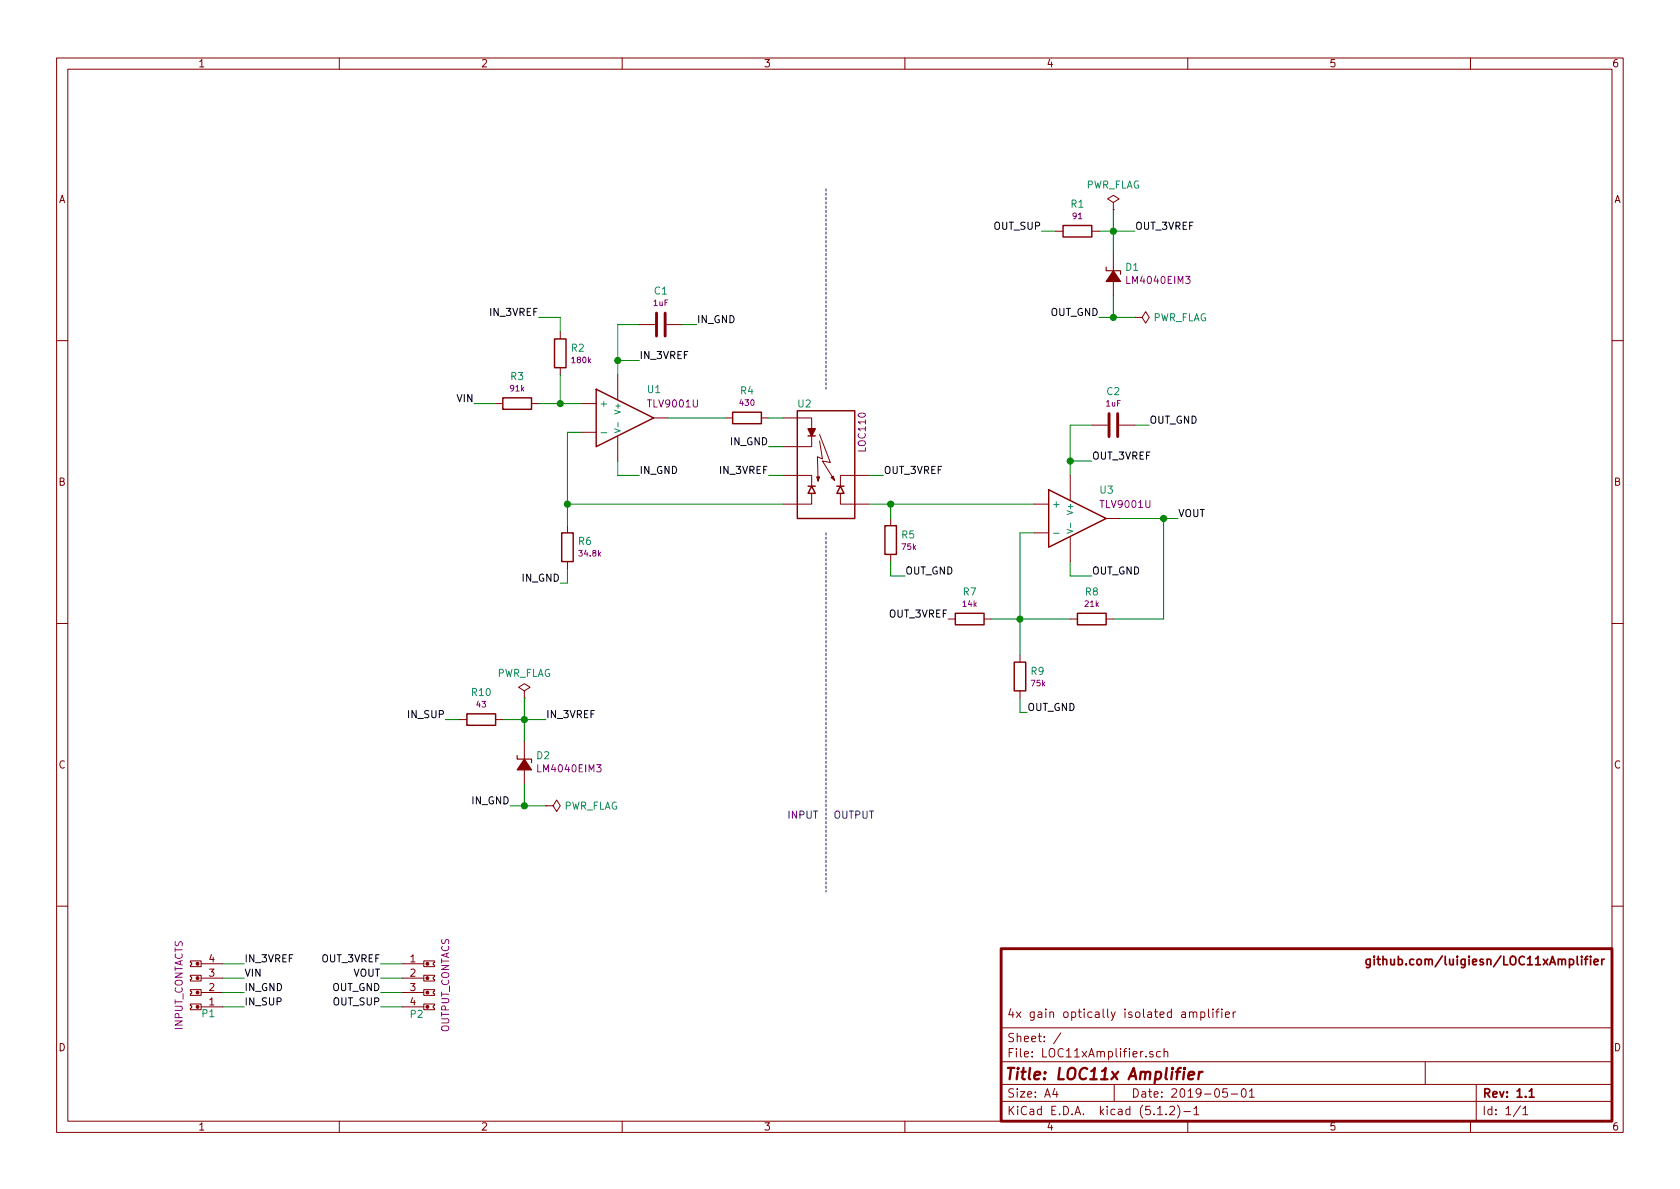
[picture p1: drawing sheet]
EESchema Schematic File Version 4
LIBS:LOC11xAmplifier-cache
EELAYER 29 0
EELAYER END
$Descr A4 11693 8268
encoding utf-8
Sheet 1 1
Title "LOC11x Amplifier"
Date "2019-05-01"
Rev "1.1"
Comp ""
Comment1 "LOC11xAmplifier"
Comment2 "4x gain optically isolated amplifier"
Comment3 ""
Comment4 ""
$EndDescr
$Comp
L Optic:LOC110PTR U2
U 1 1
P 5750 3200
F 0 "U2" H 5600 3600 50  0000 C CNN
F 1 "LOC110PTR" H 5750 2450 50  0001 C CNN
F 2 "footprints:SO8_LOC110P" H 5750 3550 50  0001 C CNN
F 3 "${KIPRJMOD}\\kicadlib\\datasheet\\LOC110.pdf" H 5750 3650 50  0001 C CNN
F 4 "LOC110" V 6000 3400 50  0000 C CNN "Friendly Name"
F 5 "IXYS" H 5750 2300 50  0001 C CNN "Manufactor"
F 6 "LOC110PTR" H 5750 2200 50  0001 C CNN "Partnumber"
F 7 "Single Linear Optocoupler 0.01% Servo Lin. 2-10mA Iso 3750Vrms SMD SO-8 Flatpack" H 5750 2050 50  0001 C CNN "Description"
	1    5750 3200
	1    0    0    -1  
$EndComp
$Comp
L OpAmp:TLV9001UIDBVR U1
U 1 1
P 4350 2900
F 0 "U1" H 4500 3100 50  0000 L CNN
F 1 "TLV9001UIDBVR" H 4350 2250 50  0001 C CNN
F 2 "footprints:SOT23-5_TLV9001" H 4350 3550 50  0001 C CNN
F 3 "${KIPRJMOD}\\kicadlib\\datasheet\\tlv9001.pdf" H 4350 3650 50  0001 C CNN
F 4 "TLV9001U" H 4500 3000 50  0000 L CNN "Friendly Name"
F 5 "Texas Instruments" H 4350 2100 50  0001 C CNN "Manufactor"
F 6 "TLV9001UIDBVR" H 4350 2000 50  0001 C CNN "Partnumber"
F 7 "Op-Amp RRIP 0.4mV Offset Low Power 1-MHz SMD SOT23-5" H 4350 1850 50  0001 C CNN "Description"
	1    4350 2900
	1    0    0    -1  
$EndComp
Text Notes 5700 5700 2    50   ~ 0
INPUT
Text Notes 5800 5700 0    50   ~ 0
OUTPUT
$Comp
L Reference:LM4040EIM3X-3.0_NOPB D2
U 1 1
P 3650 5300
F 0 "D2" V 3696 5221 50  0000 R CNN
F 1 "LM4040EIM3X-3.0_NOPB" H 3650 5050 50  0001 C CNN
F 2 "footprints:SOT23-3_LM4040N" H 3650 5550 50  0001 C CIN
F 3 "${KIPRJMOD}\\kicadlib\\datasheet\\lm4040-n.pdf" H 3650 5650 50  0001 C CIN
F 4 "LM4040EIM3" V 3605 5221 50  0000 R CNN "Friendly Name"
F 5 "Texas Instruments" H 3650 4900 50  0001 C CNN "Manufactor"
F 6 "LM4040EIM3X-3.0_NOPB" H 3650 4800 50  0001 C CNN "Partnumber"
F 7 "Voltage Reference 3.0V Shunt 2% 15ppm/ºC SMD SOT23-3" H 3650 4650 50  0001 C CNN "Description"
	1    3650 5300
	0    -1   -1   0   
$EndComp
$Comp
L Resistor:RC0603FR-0791KL R3
U 1 1
P 3600 2800
F 0 "R3" V 3409 2800 50  0000 C CNN
F 1 "RC0603FR-0791KL" H 3600 2400 50  0001 C CNN
F 2 "footprints:RES_0603" H 3600 3200 50  0001 C CNN
F 3 "${KIPRJMOD}/kicadlib/datasheet/RC_L_Series.pdf" H 3600 3300 50  0001 C CNN
F 4 "91k" V 3493 2800 40  0000 C CNN "Friendly Name"
F 5 "Yageo" H 3600 2250 50  0001 C CNN "Manufactor"
F 6 "RC0603FR-0791KL" H 3600 2150 50  0001 C CNN "Part Number"
F 7 "Thick Film Resistors - 91kohms 1% SMD 0603" H 3600 2000 50  0001 C CNN "Description"
	1    3600 2800
	0    1    1    0   
$EndComp
$Comp
L Resistor:RC0603FR-07180KL R2
U 1 1
P 3900 2450
F 0 "R2" H 3970 2488 50  0000 L CNN
F 1 "RC0603FR-07180KL" H 3900 2050 50  0001 C CNN
F 2 "footprints:RES_0603" H 3900 2850 50  0001 C CNN
F 3 "${KIPRJMOD}/kicadlib/datasheet/RC_L_Series.pdf" H 3900 2950 50  0001 C CNN
F 4 "180k" H 3970 2404 40  0000 L CNN "Friendly Name"
F 5 "Yageo" H 3900 1900 50  0001 C CNN "Manufactor"
F 6 "RC0603FR-07180KL" H 3900 1800 50  0001 C CNN "Part Number"
F 7 "Thick Film Resistors - 180kohms 1% SMD 0603" H 3900 1650 50  0001 C CNN "Description"
	1    3900 2450
	1    0    0    -1  
$EndComp
Text Label 3300 2800 2    50   ~ 0
VIN
Wire Wire Line
	3300 2800 3450 2800
Text Label 3550 5600 2    50   ~ 0
IN_GND
Wire Wire Line
	3550 5600 3650 5600
Wire Wire Line
	3750 2800 3900 2800
Wire Wire Line
	3900 2600 3900 2800
Connection ~ 3900 2800
Wire Wire Line
	3900 2800 4050 2800
Wire Wire Line
	3650 5000 3800 5000
Wire Wire Line
	3650 5000 3650 5150
Wire Wire Line
	3900 2300 3900 2200
Text Label 3100 5000 2    50   ~ 0
IN_SUP
Wire Wire Line
	3500 5000 3650 5000
Connection ~ 3650 5000
Wire Wire Line
	3650 5450 3650 5600
Text Label 3800 5000 0    50   ~ 0
IN_3VREF
Text Label 3750 2200 2    50   ~ 0
IN_3VREF
Wire Wire Line
	3750 2200 3900 2200
Text Label 4450 2500 0    50   ~ 0
IN_3VREF
Wire Wire Line
	4300 2600 4300 2500
Wire Wire Line
	4300 2500 4450 2500
Text Label 4450 3300 0    50   ~ 0
IN_GND
Wire Wire Line
	4300 3200 4300 3300
Wire Wire Line
	4300 3300 4450 3300
$Comp
L Resistor:RC0603FR-0734K8L R6
U 1 1
P 3950 3800
F 0 "R6" H 3880 3762 50  0000 R CNN
F 1 "RC0603FR-0734K8L" H 3950 3400 50  0001 C CNN
F 2 "footprints:RES_0603" H 3950 4200 50  0001 C CNN
F 3 "${KIPRJMOD}/kicadlib/datasheet/RC_L_Series.pdf" H 3950 4300 50  0001 C CNN
F 4 "34.8k" H 3880 3846 40  0000 R CNN "Friendly Name"
F 5 "Yageo" H 3950 3250 50  0001 C CNN "Manufactor"
F 6 "RC0603FR-0734K8L" H 3950 3150 50  0001 C CNN "Part Number"
F 7 "Thick Film Resistors - 34.8kohms 1% SMD 0603" H 3950 3000 50  0001 C CNN "Description"
	1    3950 3800
	-1   0    0    1   
$EndComp
$Comp
L Resistor:RC0603FR-07430RL R4
U 1 1
P 5200 2900
F 0 "R4" V 5009 2900 50  0000 C CNN
F 1 "RC0603FR-07430RL" H 5200 2500 50  0001 C CNN
F 2 "footprints:RES_0603" H 5200 3300 50  0001 C CNN
F 3 "${KIPRJMOD}/kicadlib/datasheet/RC_L_Series.pdf" H 5200 3400 50  0001 C CNN
F 4 "430" V 5093 2900 40  0000 C CNN "Friendly Name"
F 5 "Yageo" H 5200 2350 50  0001 C CNN "Manufactor"
F 6 "RC0603FR-07430RL" H 5200 2250 50  0001 C CNN "Part Number"
F 7 "Thick Film Resistors - 430 ohms 1% SMD 0603" H 5200 2100 50  0001 C CNN "Description"
	1    5200 2900
	0    1    1    0   
$EndComp
Wire Wire Line
	5050 2900 4650 2900
Wire Wire Line
	5350 2900 5450 2900
Text Label 5350 3100 2    50   ~ 0
IN_GND
Wire Wire Line
	5350 3100 5450 3100
Text Label 5350 3300 2    50   ~ 0
IN_3VREF
Wire Wire Line
	5350 3300 5450 3300
Wire Wire Line
	3950 3650 3950 3500
Wire Wire Line
	3950 3000 4050 3000
Wire Wire Line
	5450 3500 3950 3500
Connection ~ 3950 3500
Wire Wire Line
	3950 3500 3950 3000
Text Label 3900 4050 2    50   ~ 0
IN_GND
Wire Wire Line
	3900 4050 3950 4050
Wire Wire Line
	3950 4050 3950 3950
$Comp
L Reference:LM4040EIM3X-3.0_NOPB D1
U 1 1
P 7750 1900
F 0 "D1" V 7796 1821 50  0000 R CNN
F 1 "LM4040EIM3X-3.0_NOPB" H 7750 1650 50  0001 C CNN
F 2 "footprints:SOT23-3_LM4040N" H 7750 2150 50  0001 C CIN
F 3 "${KIPRJMOD}\\kicadlib\\datasheet\\lm4040-n.pdf" H 7750 2250 50  0001 C CIN
F 4 "LM4040EIM3" V 7705 1821 50  0000 R CNN "Friendly Name"
F 5 "Texas Instruments" H 7750 1500 50  0001 C CNN "Manufactor"
F 6 "LM4040EIM3X-3.0_NOPB" H 7750 1400 50  0001 C CNN "Partnumber"
F 7 "Voltage Reference 3.0V Shunt 2% 15ppm/ºC SMD SOT23-3" H 7750 1250 50  0001 C CNN "Description"
	1    7750 1900
	0    -1   -1   0   
$EndComp
Text Label 7650 2200 2    50   ~ 0
OUT_GND
Wire Wire Line
	7650 2200 7750 2200
Wire Wire Line
	7750 1600 7900 1600
Wire Wire Line
	7750 1600 7750 1750
Text Label 7250 1600 2    50   ~ 0
OUT_SUP
Wire Wire Line
	7650 1600 7750 1600
Connection ~ 7750 1600
Wire Wire Line
	7750 2050 7750 2200
Text Label 7900 1600 0    50   ~ 0
OUT_3VREF
$Comp
L Resistor:RC0603FR-0775KL R5
U 1 1
P 6200 3750
F 0 "R5" H 6270 3788 50  0000 L CNN
F 1 "RC0603FR-0775KL" H 6200 3350 50  0001 C CNN
F 2 "footprints:RES_0603" H 6200 4150 50  0001 C CNN
F 3 "${KIPRJMOD}/kicadlib/datasheet/RC_L_Series.pdf" H 6200 4250 50  0001 C CNN
F 4 "75k" H 6270 3704 40  0000 L CNN "Friendly Name"
F 5 "Yageo" H 6200 3200 50  0001 C CNN "Manufactor"
F 6 "RC0603FR-0775KL" H 6200 3100 50  0001 C CNN "Part Number"
F 7 "Thick Film Resistors - 75kohms 1% SMD 0603" H 6200 2950 50  0001 C CNN "Description"
	1    6200 3750
	1    0    0    -1  
$EndComp
Text Label 6150 3300 0    50   ~ 0
OUT_3VREF
Wire Wire Line
	6150 3300 6050 3300
Wire Wire Line
	6200 3600 6200 3500
Wire Wire Line
	6200 3500 6050 3500
Text Label 6300 4000 0    50   ~ 0
OUT_GND
Wire Wire Line
	6300 4000 6200 4000
Wire Wire Line
	6200 4000 6200 3900
Wire Wire Line
	7200 3500 6200 3500
Connection ~ 6200 3500
Text Label 7600 3200 0    50   ~ 0
OUT_3VREF
Wire Wire Line
	7450 3300 7450 3200
Wire Wire Line
	7450 3200 7600 3200
Text Label 7600 4000 0    50   ~ 0
OUT_GND
Wire Wire Line
	7450 3900 7450 4000
Wire Wire Line
	7450 4000 7600 4000
$Comp
L Resistor:RC0603FR-0775KL R9
U 1 1
P 7100 4700
F 0 "R9" H 7170 4738 50  0000 L CNN
F 1 "RC0603FR-0775KL" H 7100 4300 50  0001 C CNN
F 2 "footprints:RES_0603" H 7100 5100 50  0001 C CNN
F 3 "${KIPRJMOD}/kicadlib/datasheet/RC_L_Series.pdf" H 7100 5200 50  0001 C CNN
F 4 "75k" H 7170 4654 40  0000 L CNN "Friendly Name"
F 5 "Yageo" H 7100 4150 50  0001 C CNN "Manufactor"
F 6 "RC0603FR-0775KL" H 7100 4050 50  0001 C CNN "Part Number"
F 7 "Thick Film Resistors - 75kohms 1% SMD 0603" H 7100 3900 50  0001 C CNN "Description"
	1    7100 4700
	1    0    0    -1  
$EndComp
Wire Wire Line
	7100 4550 7100 4300
Wire Wire Line
	7100 3700 7200 3700
$Comp
L Resistor:RC0603FR-0714KL R7
U 1 1
P 6750 4300
F 0 "R7" V 6559 4300 50  0000 C CNN
F 1 "RC0603FR-0714KL" H 6750 3900 50  0001 C CNN
F 2 "footprints:RES_0603" H 6750 4700 50  0001 C CNN
F 3 "${KIPRJMOD}/kicadlib/datasheet/RC_L_Series.pdf" H 6750 4800 50  0001 C CNN
F 4 "14k" V 6643 4300 40  0000 C CNN "Friendly Name"
F 5 "Yageo" H 6750 3750 50  0001 C CNN "Manufactor"
F 6 "RC0603FR-0714KL" H 6750 3650 50  0001 C CNN "Part Number"
F 7 "Thick Film Resistors - 14kohms 1% SMD 0603" H 6750 3500 50  0001 C CNN "Description"
	1    6750 4300
	0    1    1    0   
$EndComp
Wire Wire Line
	6900 4300 7100 4300
Connection ~ 7100 4300
Wire Wire Line
	7100 4300 7100 3700
Text Label 6600 4300 2    50   ~ 0
OUT_3VREF
$Comp
L OpAmp:TLV9001UIDBVR U3
U 1 1
P 7500 3600
F 0 "U3" H 7650 3800 50  0000 L CNN
F 1 "TLV9001UIDBVR" H 7500 2950 50  0001 C CNN
F 2 "footprints:SOT23-5_TLV9001" H 7500 4250 50  0001 C CNN
F 3 "${KIPRJMOD}\\kicadlib\\datasheet\\tlv9001.pdf" H 7500 4350 50  0001 C CNN
F 4 "TLV9001U" H 7650 3700 50  0000 L CNN "Friendly Name"
F 5 "Texas Instruments" H 7500 2800 50  0001 C CNN "Manufactor"
F 6 "TLV9001UIDBVR" H 7500 2700 50  0001 C CNN "Partnumber"
F 7 "Op-Amp RRIP 0.4mV Offset Low Power 1-MHz SMD SOT23-5" H 7500 2550 50  0001 C CNN "Description"
	1    7500 3600
	1    0    0    -1  
$EndComp
Text Label 7150 4950 0    50   ~ 0
OUT_GND
Wire Wire Line
	7100 4850 7100 4950
Wire Wire Line
	7100 4950 7150 4950
$Comp
L Resistor:RC0603FR-0721KL R8
U 1 1
P 7600 4300
F 0 "R8" V 7409 4300 50  0000 C CNN
F 1 "RC0603FR-0721KL" H 7600 3900 50  0001 C CNN
F 2 "footprints:RES_0603" H 7600 4700 50  0001 C CNN
F 3 "${KIPRJMOD}/kicadlib/datasheet/RC_L_Series.pdf" H 7600 4800 50  0001 C CNN
F 4 "21k" V 7493 4300 40  0000 C CNN "Friendly Name"
F 5 "Yageo" H 7600 3750 50  0001 C CNN "Manufactor"
F 6 "RC0603FR-0721KL" H 7600 3650 50  0001 C CNN "Part Number"
F 7 "Thick Film Resistors - 21kohms 1% SMD 0603" H 7600 3500 50  0001 C CNN "Description"
	1    7600 4300
	0    1    1    0   
$EndComp
Wire Wire Line
	7450 4300 7100 4300
Wire Wire Line
	7750 4300 8100 4300
Wire Wire Line
	8100 4300 8100 3600
Wire Wire Line
	8100 3600 7800 3600
Text Label 8200 3600 0    50   ~ 0
VOUT
Wire Wire Line
	8200 3600 8100 3600
Connection ~ 8100 3600
$Comp
L Capacitor:CC0603MRY5V6BB105 C1
U 1 1
P 4600 2250
F 0 "C1" V 4364 2250 50  0000 C CNN
F 1 "CC0603MRY5V6BB105" H 4650 1800 50  0001 C CNN
F 2 "footprints:CAP_0603" H 4600 2700 50  0001 C CNN
F 3 "${KIPRJMOD}/kicadlib/datasheet/SMCMC_GP_HC_Y5V.pdf" H 4600 2800 50  0001 C CNN
F 4 "1uF" V 4448 2250 40  0000 C CNN "Friendly Name"
F 5 "Yageo" H 4600 1650 50  0001 C CNN "Manufactor"
F 6 "CC0603MRY5V6BB105" H 4600 1550 50  0001 C CNN "Part Number"
F 7 "Multilayer Ceramic Capacitors MLCC - 1uF 10V 20% Y5V SMD 0603" H 4600 1400 50  0001 C CNN "Description"
	1    4600 2250
	0    1    1    0   
$EndComp
Wire Wire Line
	4450 2250 4300 2250
Wire Wire Line
	4300 2250 4300 2500
Connection ~ 4300 2500
Text Label 4850 2250 0    50   ~ 0
IN_GND
Wire Wire Line
	4850 2250 4750 2250
$Comp
L Capacitor:CC0603MRY5V6BB105 C2
U 1 1
P 7750 2950
F 0 "C2" V 7514 2950 50  0000 C CNN
F 1 "CC0603MRY5V6BB105" H 7800 2500 50  0001 C CNN
F 2 "footprints:CAP_0603" H 7750 3400 50  0001 C CNN
F 3 "${KIPRJMOD}/kicadlib/datasheet/SMCMC_GP_HC_Y5V.pdf" H 7750 3500 50  0001 C CNN
F 4 "1uF" V 7598 2950 40  0000 C CNN "Friendly Name"
F 5 "Yageo" H 7750 2350 50  0001 C CNN "Manufactor"
F 6 "CC0603MRY5V6BB105" H 7750 2250 50  0001 C CNN "Part Number"
F 7 "Multilayer Ceramic Capacitors MLCC - 1uF 10V 20% Y5V SMD 0603" H 7750 2100 50  0001 C CNN "Description"
	1    7750 2950
	0    1    1    0   
$EndComp
Wire Wire Line
	7600 2950 7450 2950
Wire Wire Line
	7450 2950 7450 3200
Wire Wire Line
	8000 2950 7900 2950
Connection ~ 7450 3200
Text Label 8000 2950 0    50   ~ 0
OUT_GND
Wire Wire Line
	3100 5000 3200 5000
$Comp
L Resistor:RC0603FR-0791RL R1
U 1 1
P 7500 1600
F 0 "R1" V 7309 1600 50  0000 C CNN
F 1 "RC0603FR-0791RL" H 7500 1200 50  0001 C CNN
F 2 "footprints:RES_0603" H 7500 2000 50  0001 C CNN
F 3 "${KIPRJMOD}/kicadlib/datasheet/RC_L_Series.pdf" H 7500 2100 50  0001 C CNN
F 4 "91" V 7393 1600 40  0000 C CNN "Friendly Name"
F 5 "Yageo" H 7500 1050 50  0001 C CNN "Manufactor"
F 6 "RC0603FR-0791RL" H 7500 950 50  0001 C CNN "Part Number"
F 7 "Thick Film Resistors - 91ohms 1% SMD 0603" H 7500 800 50  0001 C CNN "Description"
	1    7500 1600
	0    1    1    0   
$EndComp
Wire Wire Line
	7250 1600 7350 1600
Wire Notes Line
	5750 3700 5750 6200
Wire Notes Line
	5750 2700 5750 1300
Text Label 1700 6800 0    50   ~ 0
VIN
Text Label 1700 6900 0    50   ~ 0
IN_GND
Text Label 1700 6700 0    50   ~ 0
IN_3VREF
Text Label 1700 7000 0    50   ~ 0
IN_SUP
$Comp
L Connector:4P_PLATING1.1MM_HOLE2.54MM P1
U 1 1
P 1350 6850
F 0 "P1" H 1250 7050 50  0000 C CNN
F 1 "4P_PLATING1.1MM_HOLE2.54MM" H 1350 6300 50  0001 C CNN
F 2 "footprints:4P_PLATING1.1MM_HOLE2.54MM" H 1350 7150 50  0001 C CNN
F 3 "-" H 1350 7250 50  0001 C CNN
F 4 "INPUT_CONTACTS" V 1450 6850 50  0000 C CNN "Friendly Name"
F 5 "-" H 1350 6150 50  0001 C CNN "Manufactor"
F 6 "-" H 1350 6050 50  0001 C CNN "Partnumber"
F 7 "4-via plating 1.1mm pitch and hole 2.54 pitch contacts" H 1350 5900 50  0001 C CNN "Description"
	1    1350 6850
	-1   0    0    1   
$EndComp
Wire Wire Line
	1550 6700 1700 6700
Wire Wire Line
	1550 6800 1700 6800
Wire Wire Line
	1550 6900 1700 6900
Wire Wire Line
	1550 7000 1700 7000
$Comp
L Connector:4P_PLATING1.1MM_HOLE2.54MM P2
U 1 1
P 3000 6850
F 0 "P2" H 2900 6650 50  0000 C CNN
F 1 "4P_PLATING1.1MM_HOLE2.54MM" H 3000 6300 50  0001 C CNN
F 2 "footprints:4P_PLATING1.1MM_HOLE2.54MM" H 3000 7150 50  0001 C CNN
F 3 "-" H 3000 7250 50  0001 C CNN
F 4 "OUTPUT_CONTACS" V 3100 6850 50  0000 C CNN "Friendly Name"
F 5 "-" H 3000 6150 50  0001 C CNN "Manufactor"
F 6 "-" H 3000 6050 50  0001 C CNN "Partnumber"
F 7 "4-via plating 1.1mm pitch and hole 2.54 pitch contacts" H 3000 5900 50  0001 C CNN "Description"
	1    3000 6850
	1    0    0    -1  
$EndComp
Text Label 2650 6700 2    50   ~ 0
OUT_3VREF
Text Label 2650 6900 2    50   ~ 0
OUT_GND
Text Label 2650 6800 2    50   ~ 0
VOUT
Text Label 2650 7000 2    50   ~ 0
OUT_SUP
Wire Wire Line
	2650 6700 2800 6700
Wire Wire Line
	2650 6800 2800 6800
Wire Wire Line
	2800 6900 2650 6900
Wire Wire Line
	2650 7000 2800 7000
$Comp
L Flag:PWR_FLAG #FLG0101
U 1 1
P 3650 4850
F 0 "#FLG0101" H 3650 4950 50  0001 C CNN
F 1 "PWR_FLAG" H 3650 5024 50  0000 C CNN
F 2 "" H 3650 4850 50  0001 C CNN
F 3 "~" H 3650 4850 50  0001 C CNN
	1    3650 4850
	1    0    0    -1  
$EndComp
Wire Wire Line
	3650 4850 3650 5000
$Comp
L Flag:PWR_FLAG #FLG0102
U 1 1
P 7750 1450
F 0 "#FLG0102" H 7750 1550 50  0001 C CNN
F 1 "PWR_FLAG" H 7750 1624 50  0000 C CNN
F 2 "" H 7750 1450 50  0001 C CNN
F 3 "~" H 7750 1450 50  0001 C CNN
	1    7750 1450
	1    0    0    -1  
$EndComp
Wire Wire Line
	7750 1450 7750 1600
$Comp
L Flag:PWR_FLAG #FLG0103
U 1 1
P 7900 2200
F 0 "#FLG0103" H 7900 2300 50  0001 C CNN
F 1 "PWR_FLAG" V 7900 2328 50  0000 L CNN
F 2 "" H 7900 2200 50  0001 C CNN
F 3 "~" H 7900 2200 50  0001 C CNN
	1    7900 2200
	0    1    1    0   
$EndComp
Wire Wire Line
	7900 2200 7750 2200
Connection ~ 7750 2200
$Comp
L Flag:PWR_FLAG #FLG0104
U 1 1
P 3800 5600
F 0 "#FLG0104" H 3800 5700 50  0001 C CNN
F 1 "PWR_FLAG" V 3800 5728 50  0000 L CNN
F 2 "" H 3800 5600 50  0001 C CNN
F 3 "~" H 3800 5600 50  0001 C CNN
	1    3800 5600
	0    1    1    0   
$EndComp
Wire Wire Line
	3650 5600 3800 5600
Connection ~ 3650 5600
$Comp
L Resistor:RC0603FR-0743RL R10
U 1 1
P 3350 5000
F 0 "R10" V 3159 5000 50  0000 C CNN
F 1 "RC0603FR-0743RL" H 3350 4600 50  0001 C CNN
F 2 "footprints:RES_0603" H 3350 5400 50  0001 C CNN
F 3 "kicadlib/datasheet/RC_L_Series.pdf" H 3350 5500 50  0001 C CNN
F 4 "43" V 3243 5000 40  0000 C CNN "Friendly Name"
F 5 "Yageo" H 3350 4450 50  0001 C CNN "Manufactor"
F 6 "RC0603FR-0743RL" H 3350 4350 50  0001 C CNN "Part Number"
F 7 "Thick Film Resistors - 43ohms 1% SMD 0603" H 3350 4200 50  0001 C CNN "Description"
	1    3350 5000
	0    1    1    0   
$EndComp
$EndSCHEMATC
